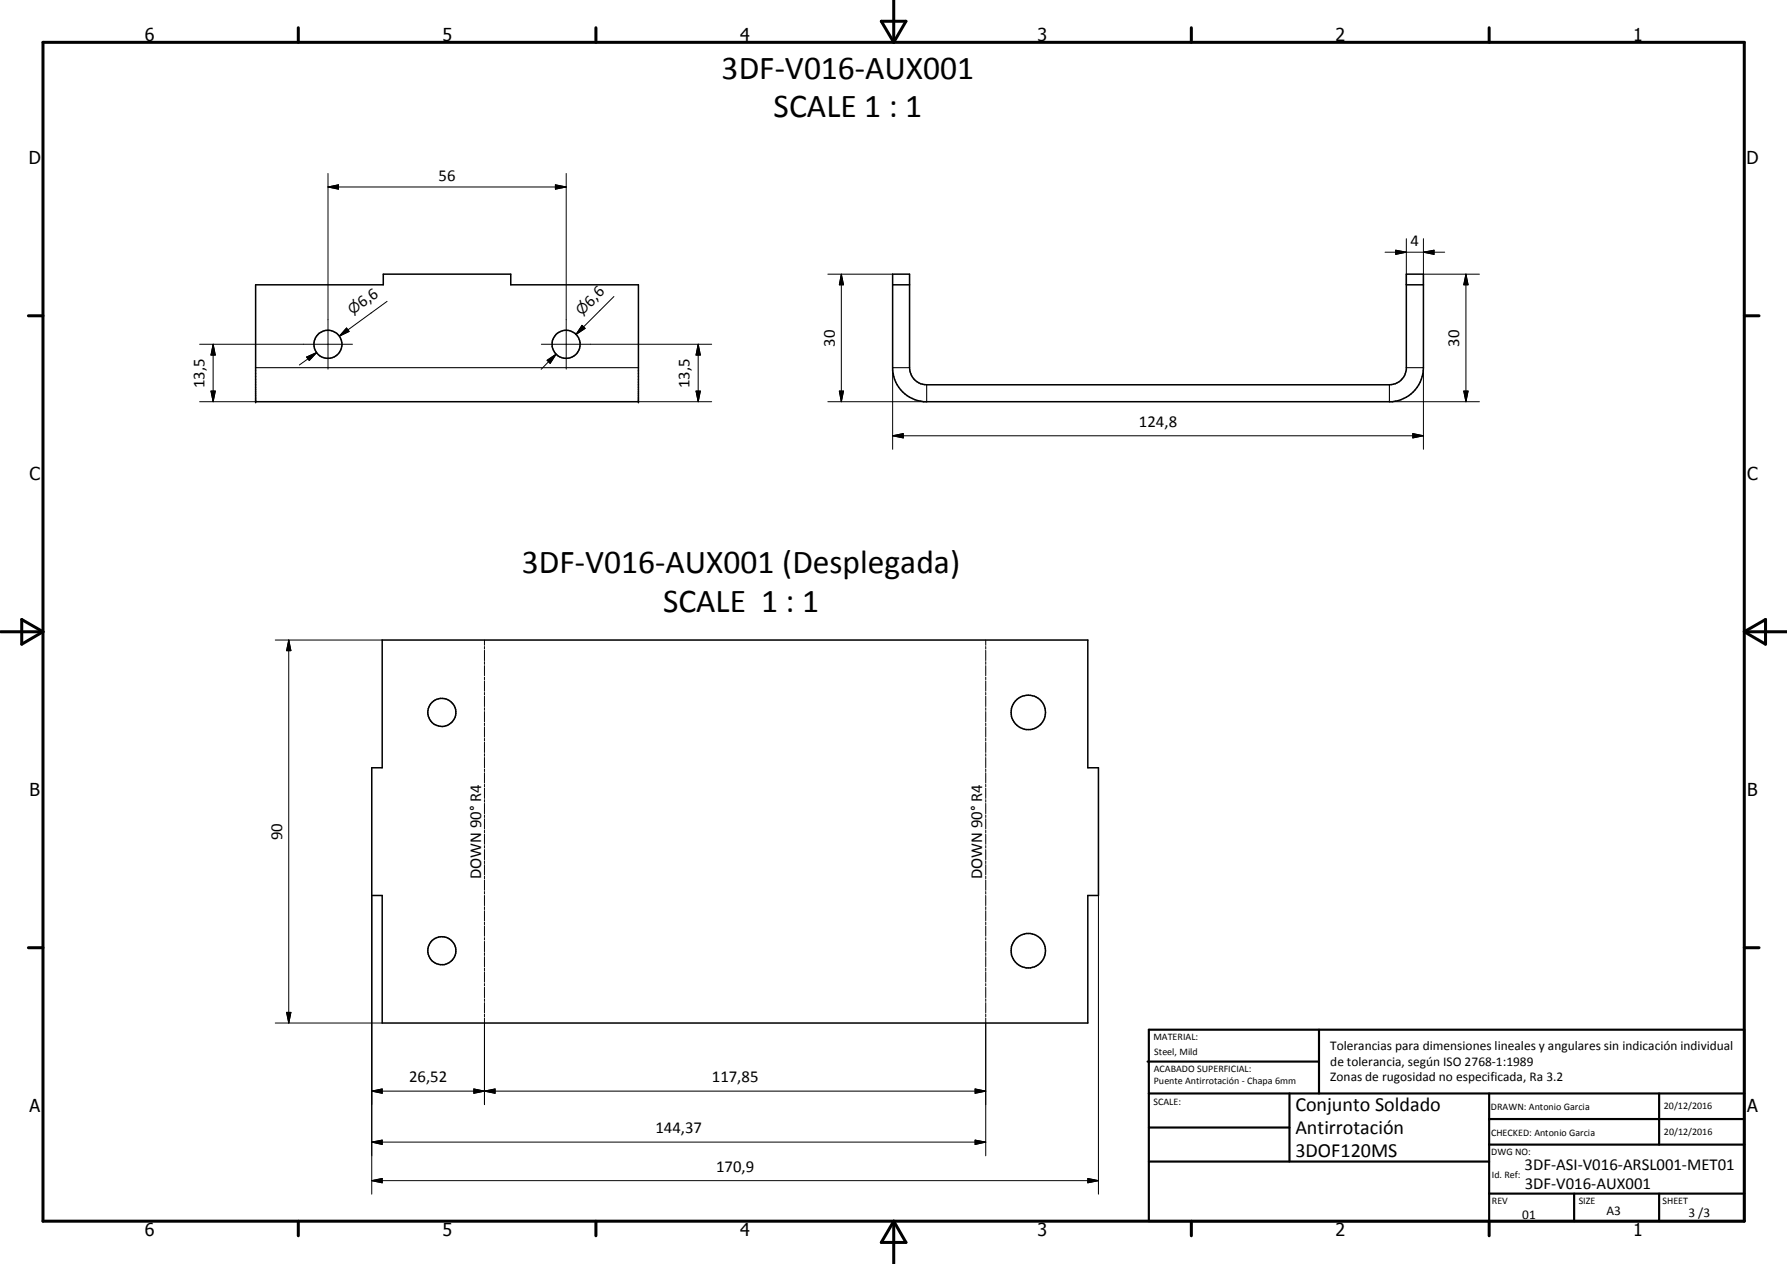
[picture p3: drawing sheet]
<svg xmlns="http://www.w3.org/2000/svg" width="420mm" height="297mm" viewBox="0 0 420 297" stroke-linecap="round" stroke-linejoin="round" font-family="sans-serif">
<g fill="none" stroke="#000" stroke-width=".35">
<path d="M60.1 66.9h30v-2.5h30v2.5h30v27.5h-90zM209.9 66.9h4M209.9 64.4h4v22a4 4 0 0 0 4 4h108.8a4 4 0 0 0 4-3.5v-22.5h4v22a8.1 8.1 0 0 1-7.3 8h-110.2a8.1 8.1 0 0 1-7.3-7.3zM330.7 66.9h4M89.9 150.4h165.9v30h2.5v30h-2.5v30h-165.9v-30h-2.5v-30h2.5z"/>
<circle cx="77.1" cy="80.9" r="3.3"/>
<circle cx="133.1" cy="80.9" r="3.3"/>
<circle cx="103.9" cy="167.4" r="3.3"/>
<circle cx="241.8" cy="167.4" r="4"/>
<circle cx="103.9" cy="223.4" r="3.3"/>
<circle cx="241.8" cy="223.4" r="4.1"/>
</g>
<path d="M60.1 86.4h90M209.9 86.4h4M217.9 90.4v4M326.7 90.4v4M330.7 86.4h4" fill="none" stroke="#000" stroke-width=".25"/>
<g fill="#000">
<circle cx="60.1" cy="94.4" r=".18"/>
<circle cx="150.1" cy="94.4" r=".18"/>
</g>
<g fill="none" stroke="#000" stroke-width=".24">
<path d="M77.1 43.9l2.5-.5v1zM77.1 40.8v45.9M77.1 43.9h56M130.6 43.4l2.5 .5-2.5 .5zM133.1 40.8v45.9M325.7 59.3h14M328.2 58.8l2.5 .5-2.5 .5zM330.7 56.1v10.8M334.7 59.3l2.5-.5v1zM334.7 56.1v10.8M81.5 77.1l.6 .8-2.3 1.1zM91 70.8l-11.2 8.2"/>
<path d="M136.9 76.5l.7 .7-2.2 1.4zM144.3 69.7l-8.9 8.9M194.6 64.4h15.3M197.8 64.4l.5 2.5h-1zM197.8 64.4v30M334.7 64.4h13.1M344.7 64.4l.5 2.5h-1zM344.7 64.4v30M46.9 94.4h13.2M46.9 80.9h36M49.6 91.9h1l-.5 2.5zM50.1 80.9l.5 2.5h-1z"/>
<path d="M50.1 80.9v13.5M72.1 83.9l2.4-1.1-1.8 1.9zM74.5 82.8l-4.1 3M127.3 80.9h40M128.6 84.7l2.2-1.5-1.4 2.2zM130.8 83.2l-3.6 3.6M150.1 94.4h17.2M163.6 91.9h1.1l-.5 2.5zM164.2 80.9l.5 2.5h-1.1zM164.2 80.9v13.5M194.6 94.4h23.3M197.3 91.9h1l-.5 2.5z"/>
<path d="M209.9 86.4v19.2M326.7 94.4h21.1M334.7 86.4v19.2M344.2 91.9h1l-.5 2.5zM209.9 102.4l2.5-.5v1zM209.9 102.4h124.8M332.2 101.9l2.5 .5-2.5 .5zM64.7 150.4h25.2M67.9 150.4l.5 2.5h-1zM67.9 150.4v90M113.9 150.4v1.2M113.9 151.9v.6"/>
<path d="M113.9 152.8v2.4M113.9 155.5v.6M113.9 156.4v2.4M113.9 159.1v.6M231.8 150.4v1.2M231.8 151.9v.6M231.8 152.8v2.4M231.8 155.5v.6M231.8 156.4v2.4M231.8 159.1v.6M113.9 160v2.4M113.9 162.7v.6"/>
<path d="M113.9 163.6v2.4M113.9 166.3v.6M113.9 167.2v2.4M113.9 169.9v.6M113.9 170.8v2.4M113.9 173.5v.6M113.9 174.4v2.4M113.9 177.1v.6M113.9 178v2.4M231.8 160v2.4M231.8 162.7v.6M231.8 163.6v2.4"/>
<path d="M231.8 166.3v.6M231.8 167.2v2.4M231.8 169.9v.6M231.8 170.8v2.4M231.8 173.5v.6M231.8 174.4v2.4M231.8 177.1v.6M231.8 178v2.4M113.9 180.7v.6M113.9 181.6v2.4M113.9 184.3v.6M113.9 185.2v2.4"/>
<path d="M113.9 187.9v.6M113.9 188.8v2.4M113.9 191.5v.6M113.9 192.4v2.4M113.9 195.1v.6M113.9 196v2.4M113.9 198.7v.6M113.9 199.6v2.4M231.8 180.7v.6M231.8 181.6v2.4M231.8 184.3v.6M231.8 185.2v2.4"/>
<path d="M231.8 187.9v.6M231.8 188.8v2.4M231.8 191.5v.6M231.8 192.4v2.4M231.8 195.1v.6M231.8 196v2.4M231.8 198.7v.6M231.8 199.6v2.4M87.4 210.4v70.2M113.9 202.3v.6M113.9 203.2v2.4M113.9 205.9v.6"/>
<path d="M113.9 206.8v2.4M113.9 209.5v.6M113.9 210.4v2.4M113.9 213.1v.6M113.9 214v2.4M113.9 216.7v.6M113.9 217.6v2.4M231.8 202.3v.6M231.8 203.2v2.4M231.8 205.9v.6M231.8 206.8v2.4M231.8 209.5v.6"/>
<path d="M231.8 210.4v2.4M231.8 213.1v.6M231.8 214v2.4M231.8 216.7v.6M231.8 217.6v2.4M258.3 210.4v70.2M67.4 237.9h1l-.5 2.5zM113.9 220.3v.6M113.9 221.2v2.4M113.9 223.9v.6M113.9 224.8v2.4M113.9 227.5v.6"/>
<path d="M113.9 228.4v2.4M113.9 231.1v.6M113.9 232v2.4M113.9 234.7v.6M113.9 235.6v2.4M113.9 238.3v.6M113.9 239.2v20.4M231.8 220.3v.6M231.8 221.2v2.4M231.8 223.9v.6M231.8 224.8v2.4M231.8 227.5v.6"/>
<path d="M231.8 228.4v2.4M231.8 231.1v.6M231.8 232v2.4M231.8 234.7v.6M231.8 235.6v2.4M231.8 238.3v.6M231.8 239.2v32.4M64.7 240.4h25.2M87.4 256.4l2.5-.5v1zM87.4 256.4h144.4M111.4 255.9l2.5 .5-2.5 .5zM111.4 255.9l5 1v-1l-5 1z"/>
<path d="M113.9 256.4l2.5-.5v1zM229.3 255.9l2.5 .5-2.5 .5zM87.4 268.4l2.5-.5v1zM87.4 277.5l2.5-.6v1.1zM87.4 268.4h144.4M87.4 277.5h170.9M229.3 267.9l2.5 .5-2.5 .5zM255.8 276.9l2.5 .6-2.5 .5z"/>
</g>
<g fill="none" stroke="#000" stroke-width=".71">
<path d="M10.1 9.9h400v277.1h-400zM70.1 6.5v3.4M140.1 6.5v3.4M207.2 5h5.8l-2.9 4.9zM210.1 0v9.9M280.1 6.5v3.4M350.1 6.5v3.4M6.7 74.2h3.4M410.1 74.2h3.5M.1 148.5h10M5.1 145.6l5 2.9-5 2.9zM410.1 148.5h10"/>
<path d="M410.1 148.5l5-2.9v5.8zM6.7 222.7h3.4M410.1 222.7h3.5M70.1 287v3.4M140.1 287v3.4M210.1 287v10M210.1 287l2.9 5h-5.8zM280.1 287v3.4M350.1 287v3.4"/>
</g>
<g fill="none" stroke="#000" stroke-width=".51">
<path d="M269.8 249.5h40.3M270.1 242h140v45h-140zM270.1 257h140M303.2 257v16M310.1 242v15M350.1 257v30M390.1 257v12M270.1 265h33.1M270.1 273h80M350.1 269h60M350.1 263h60M350.1 280.5h60"/>
<path d="M370.1 280.5v6.5M390.1 280.5v6.5"/>
</g>
<g fill="#000">
<path d="M77.1 43.9l2.5-.5v1zM130.6 43.4l2.5 .5-2.5 .5zM328.2 58.8l2.5 .5-2.5 .5zM334.7 59.3l2.5-.5v1zM81.5 77.1l.6 .8-2.3 1.1zM136.9 76.5l.7 .7-2.2 1.4zM197.8 64.4l.5 2.5h-1zM344.7 64.4l.5 2.5h-1zM49.6 91.9h1l-.5 2.5zM50.1 80.9l.5 2.5h-1zM72.1 83.9l2.4-1.1-1.8 1.9zM128.6 84.7l2.2-1.5-1.4 2.2z"/>
<path d="M163.6 91.9h1.1l-.5 2.5zM164.2 80.9l.5 2.5h-1.1zM197.3 91.9h1l-.5 2.5zM344.2 91.9h1l-.5 2.5zM209.9 102.4l2.5-.5v1zM332.2 101.9l2.5 .5-2.5 .5zM67.9 150.4l.5 2.5h-1zM67.4 237.9h1l-.5 2.5zM87.4 256.4l2.5-.5v1zM111.4 255.9l2.5 .5-2.5 .5zM113.9 256.4l2.5-.5v1zM229.3 255.9l2.5 .5-2.5 .5z"/>
<path d="M87.4 268.4l2.5-.5v1zM87.4 277.5l2.5-.6v1.1zM229.3 267.9l2.5 .5-2.5 .5zM255.8 276.9l2.5 .6-2.5 .5z"/>
</g>
<g font-size="7.9">
<text x="169.7" y="18.5">3DF-V016-AUX001</text>
<text x="181.9" y="27.5">SCALE 1 : 1</text>
<text x="122.7" y="134.7">3DF-V016-AUX001 (Desplegada)</text>
<text x="155.9" y="143.8">SCALE 1 : 1</text>
</g>
<g font-size="4.7">
<text x="304.6" y="261.2">Conjunto Soldado</text>
<text x="304.6" y="266.6">Antirrotación</text>
<text x="304.6" y="272">3DOF120MS</text>
</g>
<g font-size="4.2">
<text x="34" y="9.6">6</text>
<text x="104" y="9.6">5</text>
<text x="174" y="9.6">4</text>
<text x="244" y="9.6">3</text>
<text x="314" y="9.6">2</text>
<text x="384" y="9.6">1</text>
<text x="6.8" y="38.7">D</text>
<text x="410.6" y="38.7">D</text>
<text x="7" y="112.9">C</text>
<text x="410.8" y="112.9">C</text>
<text x="7" y="187.1">B</text>
<text x="410.8" y="187.1">B</text>
<text x="7" y="261.4">A</text>
<text x="410.8" y="261.4">A</text>
<text x="34" y="290.4">6</text>
<text x="104" y="290.4">5</text>
<text x="174" y="290.4">4</text>
<text x="244" y="290.4">3</text>
<text x="314" y="290.4">2</text>
<text x="384" y="290.4">1</text>
</g>
<g font-size="3.9">
<text x="103.1" y="42.4">56</text>
<text x="331.7" y="57.7">4</text>
<text x="85.2" y="72.5" transform="rotate(-36 85.2 72.5)">6,6</text>
<text x="138.8" y="72.3" transform="rotate(-45 138.8 72.3)">6,6</text>
<text x="196.3" y="81.4" transform="rotate(-90 196.3 81.4)">30</text>
<text x="343.1" y="81.4" transform="rotate(-90 343.1 81.4)">30</text>
<text x="48.1" y="91.2" transform="rotate(-90 48.1 91.2)">13,5</text>
<text x="162.1" y="91.2" transform="rotate(-90 162.1 91.2)">13,5</text>
<text x="267.8" y="100.4">124,8</text>
<text x="66.4" y="197.4" transform="rotate(-90 66.4 197.4)">90</text>
<text x="113.1" y="206.6" transform="rotate(-90 113.1 206.6)">DOWN 90° R4</text>
<text x="231" y="206.6" transform="rotate(-90 231 206.6)">DOWN 90° R4</text>
<text x="96.2" y="254.3">26,52</text>
<text x="167.4" y="254.3">117,85</text>
<text x="154.1" y="266.4">144,37</text>
<text x="168.4" y="275.4">170,9</text>
<text x="358.5" y="275">3DF-ASI-V016-ARSL001-MET01</text>
<text x="358.5" y="279.4">3DF-V016-AUX001</text>
</g>
<g font-size="3.3">
<text x="82.9" y="74.1" transform="rotate(-36 82.9 74.1)">⌀</text>
<text x="136.8" y="74.3" transform="rotate(-45 136.8 74.3)">⌀</text>
</g>
<g font-size="3.1">
<text x="312.7" y="246.8">Tolerancias para dimensiones lineales y angulares sin indicación individual</text>
<text x="312.7" y="250.4">de tolerancia, según ISO 2768-1:1989</text>
<text x="312.7" y="254">Zonas de rugosidad no especificada, Ra 3.2</text>
<text x="357.9" y="286.4">01</text>
<text x="377.7" y="285.6">A3</text>
<text x="397" y="285.9">3 /3</text>
</g>
<g font-size="2.4">
<text x="271.2" y="244.4">MATERIAL:</text>
<text x="271.3" y="252">ACABADO SUPERFICIAL:</text>
<text x="271.4" y="247.9">Steel, Mild</text>
<text x="271.3" y="254.6">Puente Antirrotación - Chapa 6mm</text>
<text x="271.2" y="259.7">SCALE:</text>
<text x="350.6" y="260.9">DRAWN: Antonio Garcia</text>
<text x="391.2" y="260.6">20/12/2016</text>
<text x="350.6" y="267">CHECKED: Antonio Garcia</text>
<text x="391.2" y="266.7">20/12/2016</text>
<text x="350.6" y="271.4">DWG NO:</text>
<text x="350.8" y="276.9">Id. Ref:</text>
<text x="350.8" y="282.8">REV</text>
<text x="371.2" y="282.9">SIZE</text>
<text x="390.9" y="282.9">SHEET</text>
</g>
</svg>
